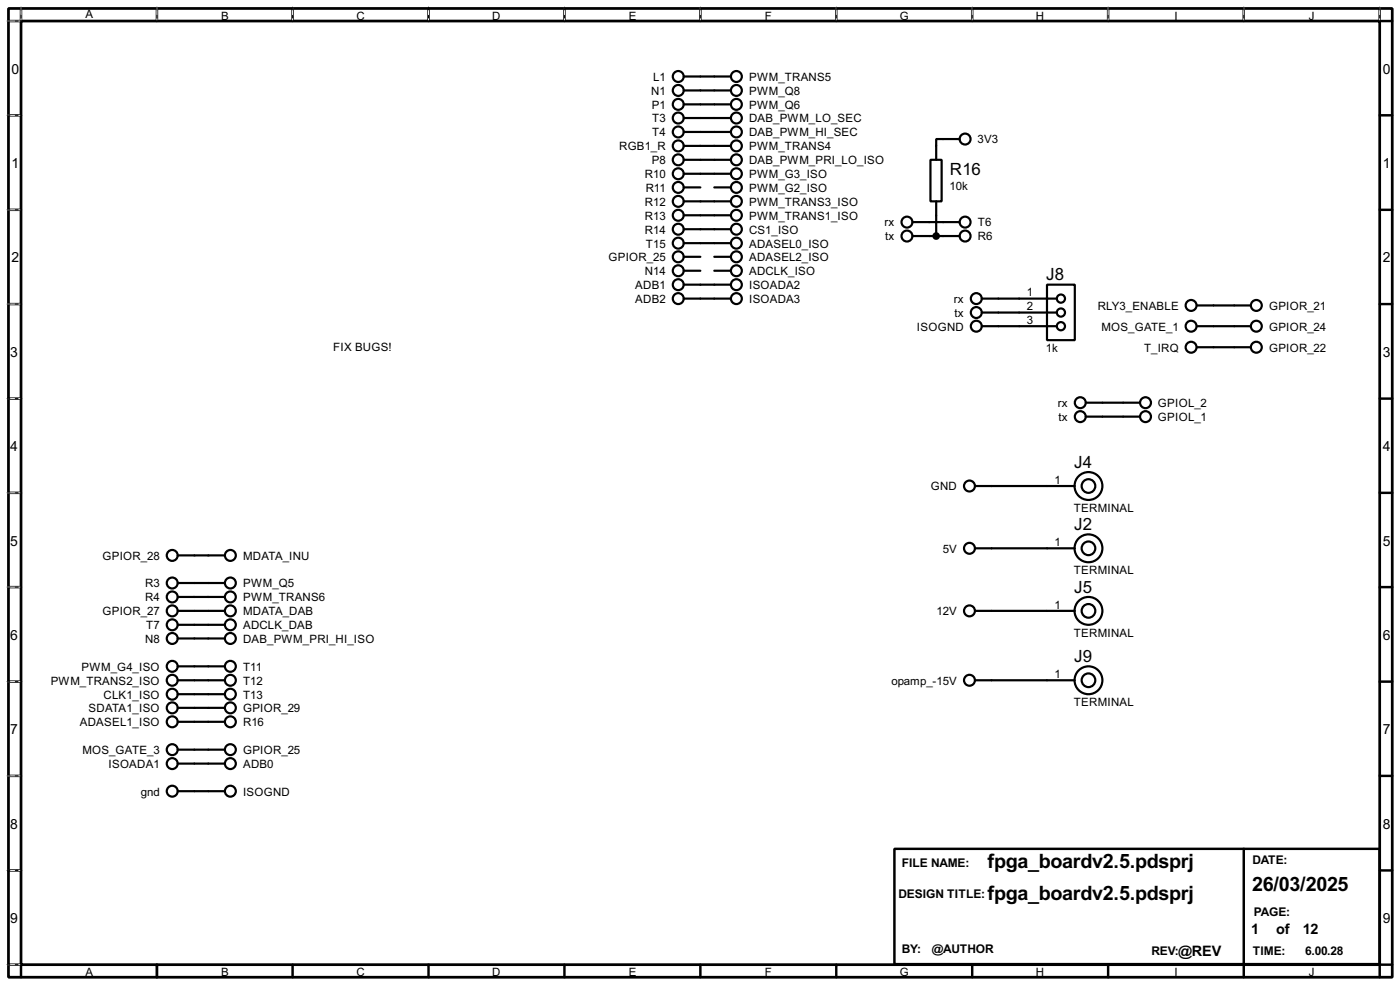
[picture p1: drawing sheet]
<svg xmlns="http://www.w3.org/2000/svg" width="256mm" height="180mm" viewBox="0 0 256 180" stroke-linecap="round" stroke-linejoin="round" font-family="sans-serif">
<path d="M1.6 1.6h253.5v177.3h-253.5zM3.9 3.9h248.9v172.7h-248.9z" fill="none" stroke="#000" stroke-width=".5"/>
<g fill="none" stroke="#000" stroke-width=".45">
<path d="M3.9 1.6v2.3h-2.3M28.8 1.6v2.3M53.6 1.6v2.3M78.5 1.6v2.3M103.4 1.6v2.3M128.3 1.6v2.3M153.2 1.6v2.3M178.1 1.6v2.3M203 1.6v2.3M227.9 1.6v2.3M252.8 1.6v2.3h2.3M1.6 21.1h2.3"/>
<path d="M1.6 38.4h2.3M252.8 21.1h2.3M252.8 38.4h2.3M1.6 55.7h2.3M252.8 55.7h2.3M1.6 73h2.3M252.8 73h2.3M1.6 90.2h2.3M252.8 90.2h2.3M1.6 107.5h2.3M252.8 107.5h2.3M1.6 124.8h2.3"/>
<path d="M252.8 124.8h2.3M1.6 142h2.3M1.6 159.3h2.3M163.9 155.4h88.9v21.1h-88.9zM227.9 155.4v21.1M252.8 142h2.3M252.8 159.3h2.3M1.6 176.6h2.3v2.3M28.8 176.6v2.3M53.6 176.6v2.3M78.5 176.6v2.3M103.4 176.6v2.3"/>
<path d="M128.3 176.6v2.3M153.2 176.6v2.3M178.1 176.6v2.3M203 176.6v2.3M227.9 176.6v2.3M255.1 176.6h-2.3v2.3"/>
</g>
<g fill="none" stroke="#fff" stroke-width=".18">
<path d="M1.3 3.9h2.3M3.9 1.3v2.3M28.8 1.3v2.3M53.6 1.3v2.3M78.5 1.3v2.3M103.4 1.3v2.3M128.3 1.3v2.3M153.2 1.3v2.3M178.1 1.3v2.3M203 1.3v2.3M227.9 1.3v2.3M252.8 1.3v2.3"/>
<path d="M1.3 21.1h2.3M1.3 38.4h2.3M1.3 55.7h2.3M1.3 73h2.3M1.3 90.2h2.3M1.3 107.5h2.3M1.3 124.8h2.3M1.3 142h2.3M1.3 159.3h2.3M1.3 176.6h2.3"/>
</g>
<g fill="none" stroke="#000" stroke-width=".18" stroke-dasharray=".5 1">
<path d="M1.3 3.9h2.3M3.9 1.3v2.3M28.8 1.3v2.3M53.6 1.3v2.3M78.5 1.3v2.3M103.4 1.3v2.3M128.3 1.3v2.3M153.2 1.3v2.3M178.1 1.3v2.3M203 1.3v2.3M227.9 1.3v2.3M252.8 1.3v2.3"/>
<path d="M1.3 21.1h2.3M1.3 38.4h2.3M1.3 55.7h2.3M1.3 73h2.3M1.3 90.2h2.3M1.3 107.5h2.3M1.3 124.8h2.3M1.3 142h2.3M1.3 159.3h2.3M1.3 176.6h2.3"/>
</g>
<g fill="none" stroke="#000" stroke-width=".4">
<path d="M125.3 16.6h8.6M125.3 19.1h8.6M125.3 14h8.6M125.3 24.2h8.6M125.3 21.6h8.6M125.3 26.7h8.6M125.3 29.3h8.6M125.3 31.8h8.6M125.3 36.9h8.6M125.3 39.4h8.6M125.3 34.3h3M130.9 34.3h3"/>
<path d="M170.5 29.3h2v7.6h-2zM171.5 36.9v6.3M175.8 25.5h-4.3v3.8M125.3 54.7h8.6M125.3 52.1h8.6M125.3 42h8.6M125.3 44.5h8.6M125.3 47h3M125.3 49.6h3M130.9 47h3M130.9 49.6h3M167.2 40.7h8.6"/>
<path d="M167.2 43.2h8.6M179.9 54.7h13.7M179.9 57.2h13.7M179.9 59.7h13.7M191.8 52.1h5.1v10.2h-5.1zM219.3 59.7h9.9M219.3 55.9h9.9M198.9 76.3h9.9M198.9 73.7h9.9M219.3 63.6h9.9M178.6 89h18.3M32.6 106.7h8.6"/>
<path d="M32.6 109.3h8.6M32.6 111.8h8.6M32.6 114.4h8.6M32.6 116.9h8.6M32.6 101.7h8.6M178.6 111.8h18.3M178.6 100.4h18.3M32.6 139.8h8.6M32.6 122h8.6M32.6 124.5h8.6M32.6 127.1h8.6M32.6 129.6h8.6"/>
<path d="M32.6 132.1h8.6M32.6 137.2h8.6M178.6 124.5h18.3M32.6 144.8h8.6"/>
<circle cx="124.2" cy="19.1" r="1"/>
<circle cx="124.2" cy="14" r="1"/>
<circle cx="124.2" cy="16.6" r="1"/>
<circle cx="134.9" cy="16.6" r="1"/>
<circle cx="134.9" cy="14" r="1"/>
<circle cx="134.9" cy="19.1" r="1"/>
<circle cx="124.2" cy="29.3" r="1"/>
<circle cx="124.2" cy="39.4" r="1"/>
<circle cx="124.2" cy="31.8" r="1"/>
<circle cx="124.2" cy="34.3" r="1"/>
<circle cx="124.2" cy="26.7" r="1"/>
<circle cx="124.2" cy="36.9" r="1"/>
<circle cx="124.2" cy="24.2" r="1"/>
<circle cx="124.2" cy="21.6" r="1"/>
<circle cx="134.9" cy="29.3" r="1"/>
<circle cx="134.9" cy="26.7" r="1"/>
<circle cx="134.9" cy="31.8" r="1"/>
<circle cx="134.9" cy="36.9" r="1"/>
<circle cx="134.9" cy="34.3" r="1"/>
<circle cx="134.9" cy="39.4" r="1"/>
<circle cx="134.9" cy="24.2" r="1"/>
<circle cx="134.9" cy="21.6" r="1"/>
<circle cx="176.8" cy="25.5" r="1"/>
<circle cx="124.2" cy="42" r="1"/>
<circle cx="124.2" cy="47" r="1"/>
<circle cx="124.2" cy="44.5" r="1"/>
<circle cx="124.2" cy="49.6" r="1"/>
<circle cx="124.2" cy="52.1" r="1"/>
<circle cx="124.2" cy="54.7" r="1"/>
<circle cx="134.9" cy="42" r="1"/>
<circle cx="134.9" cy="44.5" r="1"/>
<circle cx="134.9" cy="49.6" r="1"/>
<circle cx="134.9" cy="47" r="1"/>
<circle cx="134.9" cy="54.7" r="1"/>
<circle cx="134.9" cy="52.1" r="1"/>
<circle cx="166.1" cy="40.7" r="1"/>
<circle cx="166.1" cy="43.2" r="1"/>
<circle cx="176.8" cy="43.2" r="1"/>
<circle cx="176.8" cy="40.7" r="1"/>
<circle cx="178.8" cy="54.7" r="1"/>
<circle cx="178.8" cy="59.7" r="1"/>
<circle cx="178.8" cy="57.2" r="1"/>
<circle cx="194.3" cy="57.2" r=".75"/>
<circle cx="194.3" cy="59.7" r=".75"/>
<circle cx="194.3" cy="54.7" r=".75"/>
<circle cx="218.2" cy="59.7" r="1"/>
<circle cx="218.2" cy="55.9" r="1"/>
<circle cx="230.1" cy="59.7" r="1"/>
<circle cx="230.1" cy="55.9" r="1"/>
<circle cx="197.9" cy="73.7" r="1"/>
<circle cx="197.9" cy="76.3" r="1"/>
<circle cx="209.8" cy="76.3" r="1"/>
<circle cx="209.8" cy="73.7" r="1"/>
<circle cx="218.2" cy="63.6" r="1"/>
<circle cx="230.1" cy="63.6" r="1"/>
<circle cx="177.6" cy="89" r="1"/>
<circle cx="199.4" cy="89" r="2.55"/>
<circle cx="199.4" cy="89" r="1.25"/>
<circle cx="31.5" cy="114.4" r="1"/>
<circle cx="31.5" cy="106.7" r="1"/>
<circle cx="31.5" cy="101.7" r="1"/>
<circle cx="31.5" cy="116.9" r="1"/>
<circle cx="31.5" cy="109.3" r="1"/>
<circle cx="31.5" cy="111.8" r="1"/>
<circle cx="42.2" cy="101.7" r="1"/>
<circle cx="42.2" cy="114.4" r="1"/>
<circle cx="42.2" cy="106.7" r="1"/>
<circle cx="42.2" cy="111.8" r="1"/>
<circle cx="42.2" cy="116.9" r="1"/>
<circle cx="42.2" cy="109.3" r="1"/>
<circle cx="177.6" cy="100.4" r="1"/>
<circle cx="177.6" cy="111.8" r="1"/>
<circle cx="199.4" cy="100.4" r="2.55"/>
<circle cx="199.4" cy="111.8" r="2.55"/>
<circle cx="199.4" cy="100.4" r="1.25"/>
<circle cx="199.4" cy="111.8" r="1.25"/>
<circle cx="31.5" cy="137.2" r="1"/>
<circle cx="31.5" cy="129.6" r="1"/>
<circle cx="31.5" cy="122" r="1"/>
<circle cx="31.5" cy="139.8" r="1"/>
<circle cx="31.5" cy="132.1" r="1"/>
<circle cx="31.5" cy="127.1" r="1"/>
<circle cx="31.5" cy="124.5" r="1"/>
<circle cx="42.2" cy="127.1" r="1"/>
<circle cx="42.2" cy="129.6" r="1"/>
<circle cx="42.2" cy="132.1" r="1"/>
<circle cx="42.2" cy="137.2" r="1"/>
<circle cx="42.2" cy="139.8" r="1"/>
<circle cx="42.2" cy="124.5" r="1"/>
<circle cx="42.2" cy="122" r="1"/>
<circle cx="177.6" cy="124.5" r="1"/>
<circle cx="199.4" cy="124.5" r="2.55"/>
<circle cx="199.4" cy="124.5" r="1.25"/>
<circle cx="31.5" cy="144.8" r="1"/>
<circle cx="42.2" cy="144.8" r="1"/>
</g>
<circle cx="171.5" cy="43.2" r=".5" fill="#000" stroke="#000" stroke-width=".4"/>
<g font-size="4.1">
<text x="180.9" y="158.9">fpga_boardv2.5.pdsprj</text>
<text x="180.9" y="164.8">fpga_boardv2.5.pdsprj</text>
<text x="229.4" y="163">26/03/2025</text>
</g>
<g font-size="3.5">
<text x="174" y="31.9">R16</text>
<text x="191.7" y="51.3">J8</text>
<text x="196.8" y="85.6">J4</text>
<text x="196.8" y="97">J2</text>
<text x="196.8" y="108.5">J5</text>
<text x="196.8" y="121.2">J9</text>
</g>
<g font-size="3">
<text x="229.2" y="170.9">1</text>
<text x="233.8" y="170.9">of</text>
<text x="238.7" y="170.9">12</text>
<text x="215.9" y="174.9">@REV</text>
</g>
<g font-size="2.9">
<text x="2.1" y="13.5">0</text>
<text x="253.4" y="13.5">0</text>
<text x="2.1" y="30.7">1</text>
<text x="253.4" y="30.7">1</text>
<text x="2.1" y="48">2</text>
<text x="253.4" y="48">2</text>
<text x="1.9" y="65.3">3</text>
<text x="253.4" y="65.3">3</text>
<text x="1.9" y="82.5">4</text>
<text x="253.4" y="82.5">4</text>
<text x="1.9" y="99.9">5</text>
<text x="253.4" y="99.9">5</text>
<text x="1.9" y="117.1">6</text>
<text x="253.4" y="117.1">6</text>
<text x="1.9" y="134.4">7</text>
<text x="253.4" y="134.4">7</text>
<text x="1.9" y="151.7">8</text>
<text x="253.4" y="151.7">8</text>
<text x="1.9" y="168.9">9</text>
<text x="253.4" y="168.9">9</text>
</g>
<g font-size="2.5">
<text x="165.2" y="158.7">FILE NAME:</text>
<text x="229.4" y="158.2">DATE:</text>
<text x="164.6" y="164.3">DESIGN TITLE:</text>
<text x="229.7" y="167.6">PAGE:</text>
<text x="165.2" y="174.5">BY:</text>
<text x="170.7" y="174.5">@AUTHOR</text>
<text x="210.9" y="174.7">REV:</text>
<text x="229.5" y="174.7">TIME:</text>
<text x="239.1" y="174.7">6.00.28</text>
</g>
<g font-size="2.4">
<text x="15.6" y="3.4">A</text>
<text x="40.5" y="3.6">B</text>
<text x="65.3" y="3.6">C</text>
<text x="90.2" y="3.6">D</text>
<text x="115.2" y="3.6">E</text>
<text x="140.1" y="3.6">F</text>
<text x="164.8" y="3.6">G</text>
<text x="189.8" y="3.6">H</text>
<text x="215.1" y="3.6">I</text>
<text x="239.8" y="3.6">J</text>
<text x="119.3" y="17.3">N1</text>
<text x="119.6" y="14.8">L1</text>
<text x="137.2" y="14.8">PWM_TRANS5</text>
<text x="137.2" y="17.3">PWM_Q8</text>
<text x="119.4" y="19.9">P1</text>
<text x="119.5" y="22.4">T3</text>
<text x="137.2" y="19.9">PWM_Q6</text>
<text x="137.2" y="22.4">DAB_PWM_LO_SEC</text>
<text x="113.4" y="27.5">RGB1_R</text>
<text x="119.5" y="25">T4</text>
<text x="137.2" y="25">DAB_PWM_HI_SEC</text>
<text x="137.2" y="27.5">PWM_TRANS4</text>
<text x="179.1" y="26.3">3V3</text>
<text x="118.1" y="32.6">R10</text>
<text x="118.3" y="35.1">R11</text>
<text x="119.4" y="30">P8</text>
<text x="137.2" y="30">DAB_PWM_PRI_LO_ISO</text>
<text x="137.2" y="32.6">PWM_G3_ISO</text>
<text x="137.2" y="35.1">PWM_G2_ISO</text>
<text x="174" y="34.9">10k</text>
<text x="118.1" y="37.7">R12</text>
<text x="118.1" y="40.2">R13</text>
<text x="137.2" y="37.7">PWM_TRANS3_ISO</text>
<text x="137.2" y="40.2">PWM_TRANS1_ISO</text>
<text x="162.1" y="41.5">rx</text>
<text x="179.1" y="41.5">T6</text>
<text x="111.5" y="47.8">GPIOR_25</text>
<text x="118.1" y="42.7">R14</text>
<text x="118.3" y="45.3">T15</text>
<text x="137.2" y="42.7">CS1_ISO</text>
<text x="137.2" y="45.3">ADASEL0_ISO</text>
<text x="137.2" y="47.8">ADASEL2_ISO</text>
<text x="162.2" y="44">tx</text>
<text x="179.1" y="44">R6</text>
<text x="116.4" y="52.9">ADB1</text>
<text x="118.1" y="50.4">N14</text>
<text x="137.2" y="52.9">ISOADA2</text>
<text x="137.2" y="50.4">ADCLK_ISO</text>
<text x="116.4" y="55.4">ADB2</text>
<text x="137.2" y="55.4">ISOADA3</text>
<text x="174.8" y="55.4">rx</text>
<text x="174.9" y="58">tx</text>
<text x="188.1" y="54.3">1</text>
<text x="188.1" y="56.8">2</text>
<text x="188.1" y="59.3">3</text>
<text x="201.1" y="56.7">RLY3_ENABLE</text>
<text x="232.5" y="56.7">GPIOR_21</text>
<text x="61" y="64.2">FIX BUGS!</text>
<text x="168" y="60.5">ISOGND</text>
<text x="191.6" y="64.5">1k</text>
<text x="201.8" y="60.5">MOS_GATE_1</text>
<text x="209.6" y="64.4">T_IRQ</text>
<text x="232.5" y="60.5">GPIOR_24</text>
<text x="232.5" y="64.4">GPIOR_22</text>
<text x="193.8" y="74.5">rx</text>
<text x="193.9" y="77.1">tx</text>
<text x="212.1" y="77.1">GPIOL_1</text>
<text x="212.1" y="74.5">GPIOL_2</text>
<text x="170.5" y="89.8">GND</text>
<text x="193.2" y="88.5">1</text>
<text x="196.7" y="93.7">TERMINAL</text>
<text x="172.7" y="101.2">5V</text>
<text x="193.2" y="100">1</text>
<text x="18.8" y="102.5">GPIOR_28</text>
<text x="26.6" y="107.5">R3</text>
<text x="44.5" y="102.5">MDATA_INU</text>
<text x="44.5" y="107.5">PWM_Q5</text>
<text x="196.7" y="105.1">TERMINAL</text>
<text x="18.8" y="112.6">GPIOR_27</text>
<text x="26.6" y="110.1">R4</text>
<text x="44.5" y="110.1">PWM_TRANS6</text>
<text x="44.5" y="112.6">MDATA_DAB</text>
<text x="171.6" y="112.6">12V</text>
<text x="193.2" y="111.4">1</text>
<text x="26.6" y="117.7">N8</text>
<text x="26.8" y="115.2">T7</text>
<text x="44.5" y="115.2">ADCLK_DAB</text>
<text x="44.5" y="117.7">DAB_PWM_PRI_HI_ISO</text>
<text x="196.7" y="116.6">TERMINAL</text>
<text x="9.3" y="125.3">PWM_TRANS2_ISO</text>
<text x="14.9" y="122.8">PWM_G4_ISO</text>
<text x="44.5" y="122.8">T11</text>
<text x="44.5" y="125.3">T12</text>
<text x="163.3" y="125.3">opamp_-15V</text>
<text x="193.2" y="124.1">1</text>
<text x="16.2" y="130.4">SDATA1_ISO</text>
<text x="19" y="127.9">CLK1_ISO</text>
<text x="44.5" y="127.9">T13</text>
<text x="44.5" y="130.4">GPIOR_29</text>
<text x="196.7" y="129.3">TERMINAL</text>
<text x="14.6" y="132.9">ADASEL1_ISO</text>
<text x="44.5" y="132.9">R16</text>
<text x="15.1" y="138">MOS_GATE_3</text>
<text x="19.9" y="140.6">ISOADA1</text>
<text x="44.5" y="140.6">ADB0</text>
<text x="44.5" y="138">GPIOR_25</text>
<text x="25.8" y="145.6">gnd</text>
<text x="44.5" y="145.6">ISOGND</text>
<text x="15.6" y="178.7">A</text>
<text x="40.5" y="178.7">B</text>
<text x="65.3" y="178.7">C</text>
<text x="90.2" y="178.7">D</text>
<text x="115.2" y="178.7">E</text>
<text x="140.1" y="178.7">F</text>
<text x="164.8" y="178.7">G</text>
<text x="189.8" y="178.7">H</text>
<text x="215.1" y="178.7">I</text>
<text x="239.8" y="178.7">J</text>
</g>
</svg>
